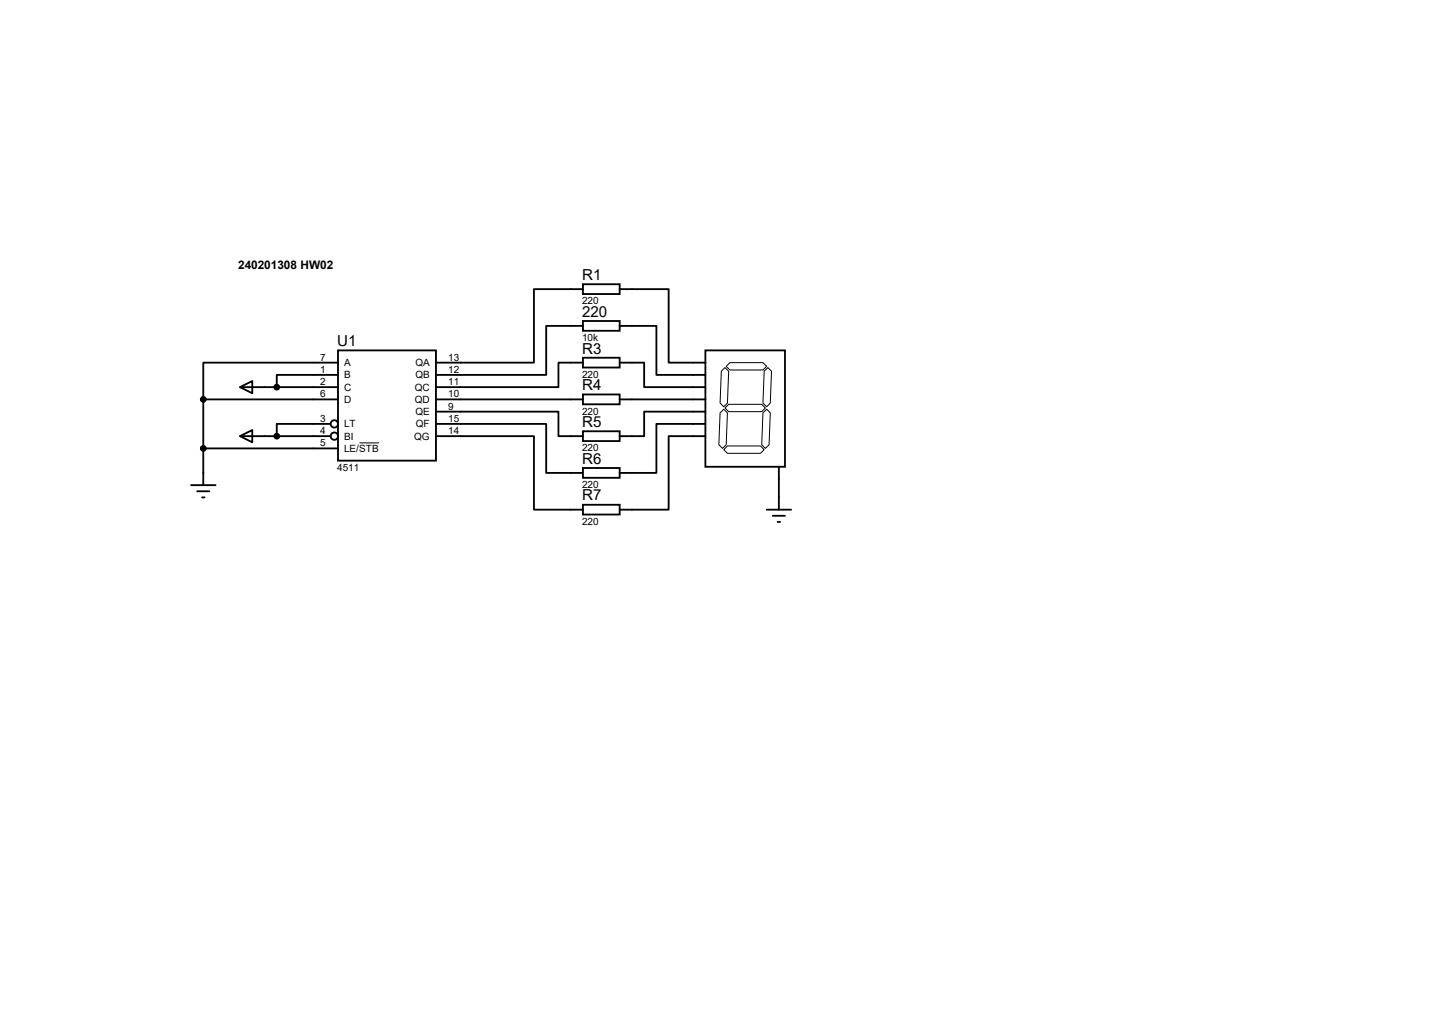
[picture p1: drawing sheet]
<svg xmlns="http://www.w3.org/2000/svg" width="297mm" height="210mm" viewBox="0 0 297 210" stroke-linecap="round" stroke-linejoin="round" font-family="sans-serif">
<g fill="none" stroke="#000" stroke-width=".38">
<path d="M120.9 58.9h7.6v2.1h-7.6zM120.9 59.9h-10.2v15.3h-20.3M128.5 59.9h10.2v15.3h7.6M70.1 72.6h20.3v22.9h-20.3zM70.1 77.7h-12.7v2.6M70.1 75.2h-27.9v7.6M120.9 66.5h7.6v2.1h-7.6zM120.9 74.2h7.6v2h-7.6zM120.9 67.6h-7.6v10.1h-22.9M120.9 75.2h-5.1v5.1h-25.4M128.5 67.6h7.6v10.1h10.2M128.5 75.2h5.1v5.1h12.7"/>
<path d="M146.3 72.6h16.5v24.2h-16.5zM42.2 82.8h27.9M42.2 82.8v17.8M42.2 93h27.9M49.8 90.4l2.5-1.2v2.5zM49.8 80.3l2.5-1.3v2.5zM49.8 90.4h18.8M49.8 80.3h20.3M68.6 87.9h-11.2v2.5M90.4 85.3h25.4v5.1h5.1M90.4 87.9h22.9v10.1h7.6M90.4 90.4h20.3v15.3h10.2"/>
<path d="M90.4 82.8h30.5M120.9 81.8h7.6v2h-7.6zM120.9 89.4h7.6v2h-7.6zM120.9 97h7.6v2.1h-7.6zM128.5 82.8h17.8M146.3 85.3h-12.7v5.1h-5.1M146.3 87.9h-10.2v10.1h-7.6M146.3 90.4h-7.6v15.3h-10.2M161.5 96.8v8.9M39.6 100.6h5.1M40.9 101.9h2.5M41.9 103.1h.5"/>
<path d="M120.9 104.6h7.6v2.1h-7.6zM159 105.7h5.1M160.3 106.9h2.5M161.3 108.2h.5"/>
<circle cx="69.3" cy="87.9" r=".76"/>
<circle cx="69.3" cy="90.4" r=".76"/>
</g>
<path d="M149.6 77l.8-.8 .7 .8-.2 6.6-.8 .7-.7-.7zM151.4 75.2h6.8l.8 .7-.8 .8h-6.8l-.8-.8zM158.5 77l.8-.8 .7 .8-.2 6.6-.8 .7-.8-.7zM74.5 91.8h4.1M149.4 85.6l.7-.8 .8 .8-.3 6.6-.7 .8-.8-.8zM150.1 93.2l.8-.7h6.8l.8 .7-.8 .8h-6.8zM151.1 83.8h6.9l.7 .8-.7 .7h-6.9l-.7-.7zM158.2 85.6l.8-.8 .8 .8-.3 6.6-.8 .8-.7-.8z" fill="none" stroke="#000" stroke-width=".21"/>
<g fill="#000" stroke="#000" stroke-width=".38">
<circle cx="42.2" cy="82.8" r=".51"/>
<circle cx="42.2" cy="93" r=".51"/>
<circle cx="57.4" cy="80.3" r=".51"/>
<circle cx="57.4" cy="90.4" r=".51"/>
</g>
<g font-size="3.1">
<text x="120.7" y="58.1">R1</text>
<text x="120.7" y="65.7">220</text>
<text x="69.9" y="71.8">U1</text>
<text x="120.7" y="73.3">R3</text>
<text x="120.7" y="80.9">R4</text>
<text x="120.7" y="88.6">R5</text>
<text x="120.7" y="96.1">R6</text>
<text x="120.7" y="103.8">R7</text>
</g>
<text font-size="2.5" x="49.4" y="55.7">240201308 HW02</text>
<g font-size="2.1">
<text x="120.7" y="63.1">220</text>
<text x="120.7" y="70.7">10k</text>
<text x="66.4" y="74.8">7</text>
<text x="66.4" y="77.3">1</text>
<text x="71.4" y="75.9">A</text>
<text x="86.1" y="75.9">QA</text>
<text x="93" y="74.8">13</text>
<text x="93" y="77.3">12</text>
<text x="66.4" y="79.8">2</text>
<text x="66.4" y="82.4">6</text>
<text x="71.4" y="78.4">B</text>
<text x="71.4" y="81">C</text>
<text x="71.4" y="83.5">D</text>
<text x="86" y="81">QC</text>
<text x="86" y="83.5">QD</text>
<text x="86.1" y="78.4">QB</text>
<text x="93" y="79.8">11</text>
<text x="93" y="82.4">10</text>
<text x="120.7" y="78.3">220</text>
<text x="66.4" y="87.5">3</text>
<text x="71.4" y="88.6">LT</text>
<text x="86.1" y="86.1">QE</text>
<text x="86.2" y="88.6">QF</text>
<text x="93" y="84.9">9</text>
<text x="93" y="87.5">15</text>
<text x="120.7" y="85.9">220</text>
<text x="66.4" y="90">4</text>
<text x="66.4" y="92.5">5</text>
<text x="71.4" y="91.1">BI</text>
<text x="71.4" y="93.7">LE/STB</text>
<text x="85.9" y="91.1">QG</text>
<text x="93" y="90">14</text>
<text x="120.7" y="93.5">220</text>
<text x="69.9" y="97.6">4511</text>
<text x="120.7" y="101.1">220</text>
<text x="120.7" y="108.8">220</text>
</g>
</svg>
